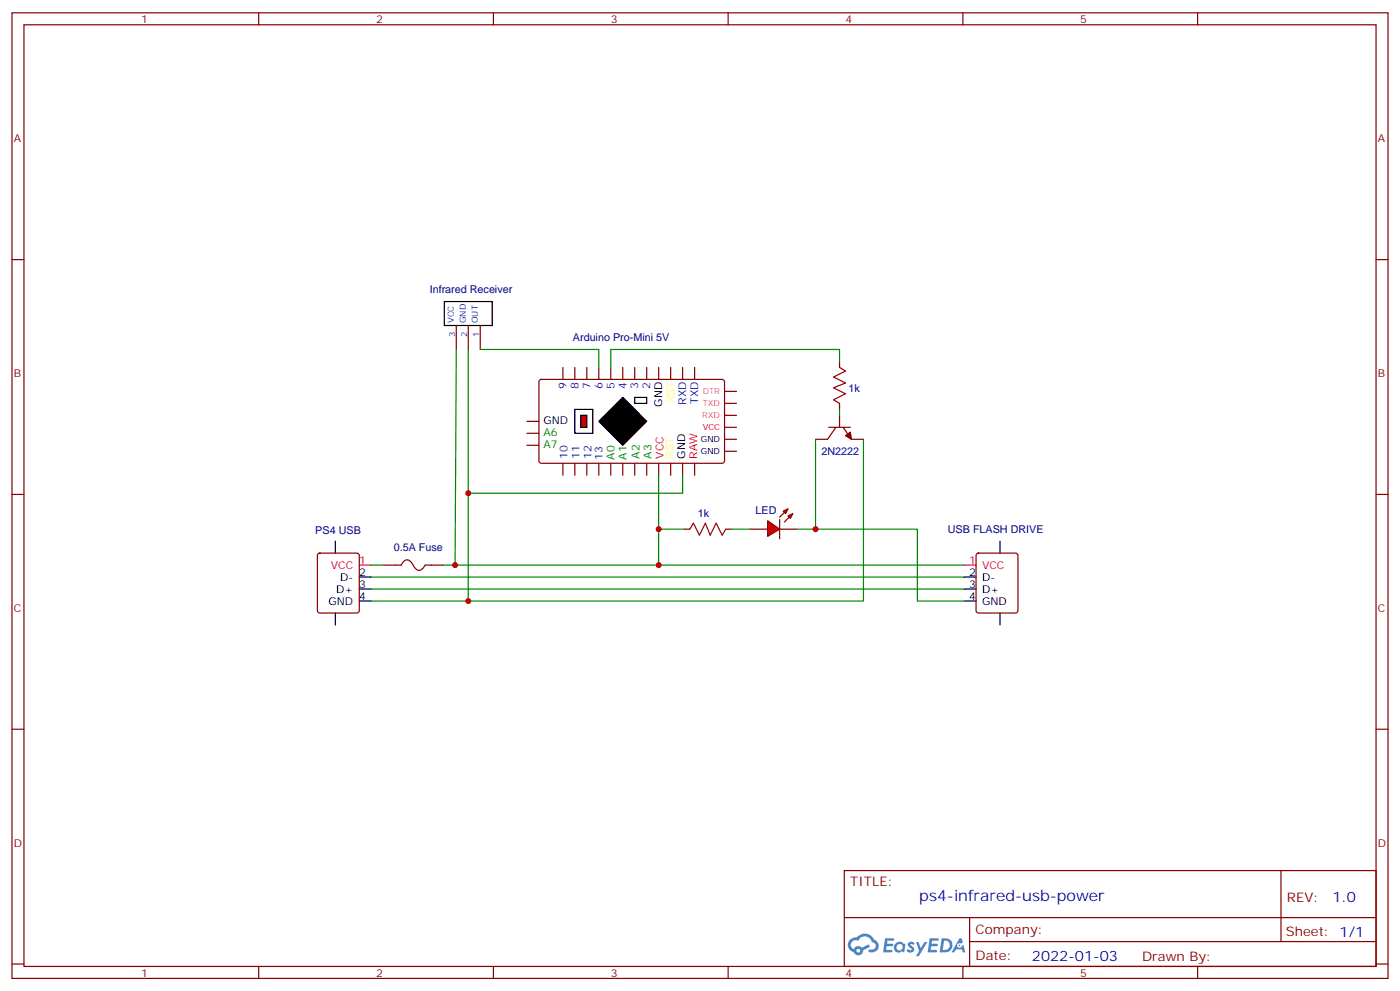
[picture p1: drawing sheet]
<svg xmlns="http://www.w3.org/2000/svg" width="412mm" height="292mm" viewBox="0 0 412 292" stroke-linecap="round" stroke-linejoin="round" font-family="sans-serif">
<g fill="none" stroke="#870000" stroke-width=".35">
<path d="M3.5 3.8h405.4v284.3h-405.4zM7.1 7.3h398.2v277.3h-398.2zM76.2 3.8v3.5M145.3 3.8v3.5M214.5 3.8v3.5M283.6 3.8v3.5M352.8 3.8v3.5M3.5 76.4h3.6M405.3 76.4h3.6M3.5 145.6h3.6M405.3 145.6h3.6M3.5 214.7h3.6"/>
<path d="M405.3 214.7h3.6M248.7 256.4h156.6v28.2h-156.6zM377.3 256.4v20.9M248.7 270.2h156.5M285.6 277.3h119.6M285.6 270.2v14.1M3.5 283.9h3.6M76.2 284.6v3.5M145.3 284.6v3.5M214.5 284.6v3.5M283.6 284.6v3.5M352.8 284.6v3.5"/>
<path d="M405.3 283.9h3.6"/>
</g>
<g fill="#5487ff">
<path d="M267.7 277.5a1.22 1.22 0 0 1 1.7 .3l-.4 .6a.47 .47 0 0 0-.3-.4 .47 .47 0 0 0-.5 .2l.1 .2a1.14 1.14 0 0 1 .8 1.7 1.14 1.14 0 0 1-1.9 0l-.2-.2 .5-.5 .7 .4a.29 .29 0 0 0 .3-.2 .29 .29 0 0 0-.2-.4 1.04 1.04 0 0 1-.6-1.7z"/>
<path d="M260.7 276.3h2.4l.3 .2-.2 .5h-1.8l-.1 .9h1.5l.3 .4-.3 .3h-1.6l-.2 1.1 1.7 .1 .2 .3-.2 .3h-2.6z"/>
<path d="M273.8 276.3h2.4l.3 .2-.1 .5h-1.8l-.2 .9h1.6l.3 .4-.4 .3h-1.6l-.1 1.1 1.7 .1 .2 .3-.2 .3h-2.6z"/>
<path d="M282.6 276.3h.7l.3 1.2-.6 .4a.69 .69 0 0 0-1 .2 .69 .69 0 0 0 .4 1 .69 .69 0 0 0 .9-.6l.5-.3 .6 2.2h-.8l-.2-.8h-1.8l-.5 .8h-.8z"/>
<path d="M269.8 277.4h.8l.6 1.8 1.1-1.8h.9l-2.6 4.2h-.8l.9-1.6z"/>
<path d="M277.4 276.3l-.6 4.1h1.3a2.11 2.11 0 0 0 2.5-2.1 2.11 2.11 0 0 0-2.5-2zM278.1 277a1.39 1.39 0 0 1 1.7 1.4 1.39 1.39 0 0 1-1.8 1.3h-.3z"/>
<path d="M263.7 277.9a1.54 1.54 0 0 0-.1 2.2 1.54 1.54 0 0 0 2.2 .1l.6 .2 .3-2.3-.2-.2h-.4a1.49 1.49 0 0 0-2.4 0zM264 278.9a.94 .94 0 0 1 1.8 0 .94 .94 0 0 1-1.8 0z"/>
<path d="M250.4 276.7a2.18 2.18 0 0 0 1.1 3.7 1.44 1.44 0 0 0 1.6 .9 1.44 1.44 0 0 0 1.2-1.5l2-1-.5-.7-1.9 .9a1.47 1.47 0 0 0-2.4 .5 1.39 1.39 0 0 1-.7-2 1.39 1.39 0 0 1 2-.4 2.12 2.12 0 0 1 2.2-1.3 2.12 2.12 0 0 1 1.9 1.7 1.14 1.14 0 0 1 1.1 1.4 1.14 1.14 0 0 1-1.7 .7 .43 .43 0 0 0-.5 .4 .43 .43 0 0 0 .4 .5 1.98 1.98 0 0 0 2.5-1.3 1.98 1.98 0 0 0-1.2-2.5 3.1 3.1 0 0 0-5.3-.7l-.9 .1zM252.3 280a.55 .55 0 0 1 1.1 0 .55 .55 0 0 1-1.1 0z"/>
<circle cx="282.6" cy="278.4" r=".26"/>
</g>
<path d="M247.3 108.2l1.8 1.1-3.6 1.7 3.6 1.8-3.6 1.4 3.6 1.8-3.6 1.7 1.8 1.1M203.2 155.8l1.1-1.7 1.7 3.5 1.8-3.5 1.4 3.5 1.8-3.5 1.7 3.5 1.1-1.8" fill="none" stroke="#a10000" stroke-width=".35"/>
<path d="M247.3 106.4v1.8M247.3 118.8v1.7M244.1 125.8h6.4M246.2 125.8l-2.4 3.6h-3.6M247.3 122.3v3.5M248.4 125.8l2.4 3.6h3.6M201.4 155.8h1.8M213.8 155.8h1.7" fill="none" stroke="#870000" stroke-width=".35"/>
<path d="M249.1 128.3l1.4-1.1 .3 2.2z" fill="#870000" stroke="#870000" stroke-width=".35"/>
<g fill="#f00" stroke="#870000" stroke-width=".35">
<path d="M226.1 153.4l3.6 2.4-3.6 2.1z"/>
<path d="M229.7 153v5.6z"/>
</g>
<g fill="#870000" stroke="#870000" stroke-width=".35">
<path d="M229.7 152.3l1.4-1.4z"/>
<path d="M232.5 152.3l-1.4 1.4z"/>
</g>
<g fill="#f00" stroke="#870000" stroke-width=".35">
<path d="M230.7 150.5l1.4-.7-.7 1.4z"/>
<path d="M232.1 151.9l1.4-.7-.7 1.4z"/>
</g>
<g fill="none" stroke="#870000" stroke-width=".35">
<path d="M159 111.9l.5-.2 53.5 .1 .4 .6v23.6l-.7 .4h-53.5l-.5-.7v-23.3zM165.8 108.2v3.5M169.3 108.2v3.5M172.9 108.2v3.5M176.4 108.2v3.5M179.9 108.2v3.5M183.4 108.2v3.5M187 108.2v3.5M190.5 108.2v3.5M194 108.2v3.5M197.6 108.2v3.5M201.1 108.2v3.5"/>
<path d="M204.6 108.2v3.5M155.2 124.1h3.5M155.2 127.6h3.5M155.2 131.1h3.5M165.8 136.4v3.5M169.3 136.4v3.5M172.9 136.4v3.5M176.4 136.4v3.5M179.9 136.4v3.5M183.4 136.4v3.5M187 136.4v3.5M190.5 136.4v3.5"/>
<path d="M194 136.4v3.5M197.6 136.4v3.5M201.1 136.4v3.5M204.6 136.4v3.5M220.8 155.8h5.3M229.7 155.8h5.2"/>
</g>
<path d="M171.1 122.3h1.8v3.5h-1.8z" fill="#f00" stroke="#000" stroke-width=".35"/>
<path d="M183.4 117l7.1 7.1-7.1 7-7-7z" fill="#000" stroke="#000" stroke-width=".35"/>
<g fill="none" stroke="#000" stroke-width=".35">
<path d="M130.9 88.8h14.1v7h-14.1zM187 117h3.5v1.8h-3.5zM169.3 120.5h5.3v7.1h-5.3zM98.8 159.3v3.6M294.6 159.3v3.6M105.8 177h3.6M105.8 173.5h3.6M105.8 169.9h3.6M284 177h3.5M284 173.5h3.5M284 169.9h3.5M98.8 180.5v3.5"/>
<path d="M294.6 180.5v3.5"/>
</g>
<path d="M134.4 95.8v7.1M137.9 95.8v7.1M141.5 95.8v7.1M213.4 115.3h3.6M213.4 118.8h3.6M213.4 122.3h3.6M213.4 125.8h3.6M213.4 129.4h3.6M213.4 132.9h3.6M93.7 163.1l.5-.2h10.9l.5 .2 .2 .5v16.2l-.2 .5-.5 .2h-10.9l-.5-.2-.2-.5v-16.2zM112.9 166.4h5.3l.6-.9a1.56 1.56 0 0 1 2.7 .5l.1 .3a2.13 2.13 0 0 0 2.3 1.6l1.3-1.5h5.3M287.7 163.1l.5-.2h11l.5 .2 .2 .5v16.2l-.3 .5-.4 .2h-11l-.5-.2-.2-.5v-16.2z" fill="none" stroke="#870000" stroke-width=".35"/>
<g fill="none" stroke="#008700" stroke-width=".35">
<path d="M134.4 102.9l-.3 63.5h59.9v-26.5M137.9 102.9v74.1h-28.5M141.5 102.9h34.9v5.3M247.3 106.4v-3.5h-67.4v5.3M201.1 139.9v5.3h-63.2M240.2 129.4v26.4M247.3 120.5v1.8M254.4 129.4v47.6h-116.5M194 155.8h7.4M215.5 155.8h5.3M234.9 155.8h35.3v21.2h13.8M109.4 169.9h174.6"/>
<path d="M109.4 173.5h174.6M109.4 166.4h3.5M130.5 166.4h3.6M194 166.4h90"/>
</g>
<path d="M105.8 166.4h3.6M284 166.4h3.5" fill="none" stroke="#f00" stroke-width=".35"/>
<g fill="#c00">
<circle cx="137.9" cy="177" r=".88"/>
<circle cx="137.9" cy="145.2" r=".88"/>
<circle cx="194" cy="166.4" r=".88"/>
<circle cx="240.2" cy="155.8" r=".88"/>
<circle cx="194" cy="155.8" r=".88"/>
<circle cx="134.1" cy="166.4" r=".88"/>
</g>
<text font-size="4.6" fill="#00f" x="270.8" y="265.4">ps4-infrared-usb-power</text>
<g font-size="4.2" fill="#00f">
<text x="392.5" y="265.6">1.0</text>
<text x="304" y="283">2022-01-03</text>
</g>
<g font-size="3.9" fill="#800">
<text x="250.5" y="260.9">TITLE:</text>
<text x="379.1" y="265.6">REV:</text>
<text x="287.4" y="275.1">Company:</text>
<text x="378.7" y="275.8">Sheet: 1/1</text>
<text x="287.4" y="282.8">Date:</text>
<text x="336.4" y="282.9">Drawn By:</text>
</g>
<g font-size="3.2" fill="#800">
<text x="41.6" y="6.8">1</text>
<text x="110.8" y="6.8">2</text>
<text x="179.9" y="6.8">3</text>
<text x="249.1" y="6.8">4</text>
<text x="318.2" y="6.8">5</text>
<text x="4.1" y="41.9">A</text>
<text x="405.9" y="41.9">A</text>
<text x="4.1" y="111">B</text>
<text x="405.9" y="111">B</text>
<text x="4.1" y="180.2">C</text>
<text x="405.9" y="180.2">C</text>
<text x="4.1" y="249.3">D</text>
<text x="405.9" y="249.3">D</text>
<text x="41.6" y="287.6">1</text>
<text x="110.8" y="287.6">2</text>
<text x="179.9" y="287.6">3</text>
<text x="249.1" y="287.6">4</text>
<text x="318.2" y="287.6">5</text>
</g>
<g font-size="3.2" fill="#000080">
<text x="126.6" y="86.4">Infrared Receiver</text>
<text x="168.8" y="100.5">Arduino Pro-Mini 5V</text>
<text x="250" y="115.3">1k</text>
<text x="241.9" y="134">2N2222</text>
<text x="205.5" y="152.4">1k</text>
<text x="222.6" y="151.3">LED</text>
<text x="92.9" y="157.3">PS4 USB</text>
<text x="279.2" y="157">USB FLASH DRIVE</text>
<text x="116" y="162.3">0.5A Fuse</text>
</g>
<g font-size="3.2" fill="#00f">
<text x="166.9" y="114.4" transform="rotate(-90 166.9 114.4)">9</text>
<text x="170.4" y="114.4" transform="rotate(-90 170.4 114.4)">8</text>
<text x="173.9" y="114.4" transform="rotate(-90 173.9 114.4)">7</text>
<text x="177.4" y="114.4" transform="rotate(-90 177.4 114.4)">6</text>
<text x="181" y="114.4" transform="rotate(-90 181 114.4)">5</text>
<text x="184.5" y="114.4" transform="rotate(-90 184.5 114.4)">4</text>
<text x="188" y="114.4" transform="rotate(-90 188 114.4)">3</text>
<text x="191.6" y="114.4" transform="rotate(-90 191.6 114.4)">2</text>
<text x="202.1" y="119.3" transform="rotate(-90 202.1 119.3)">RXD</text>
<text x="205.7" y="119" transform="rotate(-90 205.7 119)">TXD</text>
<text x="167.2" y="135.1" transform="rotate(-90 167.2 135.1)">10</text>
<text x="170.7" y="135.1" transform="rotate(-90 170.7 135.1)">11</text>
<text x="174.3" y="135.1" transform="rotate(-90 174.3 135.1)">12</text>
<text x="177.4" y="135.4" transform="rotate(-90 177.4 135.4)">13</text>
</g>
<g font-size="3.2">
<text x="195.1" y="119.7" transform="rotate(-90 195.1 119.7)">GND</text>
<text x="160.1" y="124.8">GND</text>
<text x="201.8" y="135.1" transform="rotate(-90 201.8 135.1)">GND</text>
<text x="100.2" y="171">D-</text>
<text x="105.8" y="173.1">3</text>
<text x="105.8" y="169.6">2</text>
<text x="285.5" y="173.1">3</text>
<text x="285.5" y="169.6">2</text>
<text x="289.3" y="171">D-</text>
<text x="96.8" y="178">GND</text>
<text x="99" y="174.5">D+</text>
<text x="105.8" y="176.6">4</text>
<text x="285.5" y="176.6">4</text>
<text x="289.3" y="178">GND</text>
<text x="289.3" y="174.5">D+</text>
</g>
<g font-size="3.2" fill="#ff0">
<text x="198.6" y="118.8" transform="rotate(-90 198.6 118.8)">RST</text>
<text x="198.3" y="135.1" transform="rotate(-90 198.3 135.1)">RST</text>
</g>
<g font-size="3.2" fill="#060">
<text x="160.1" y="128.3">A6</text>
<text x="160.1" y="131.8">A7</text>
<text x="181" y="135.4" transform="rotate(-90 181 135.4)">A0</text>
<text x="184.5" y="135.4" transform="rotate(-90 184.5 135.4)">A1</text>
<text x="188.4" y="135.1" transform="rotate(-90 188.4 135.1)">A2</text>
<text x="191.9" y="135.1" transform="rotate(-90 191.9 135.1)">A3</text>
</g>
<g font-size="3.2" fill="#f00">
<text x="195.4" y="135.1" transform="rotate(-90 195.4 135.1)">VCC</text>
<text x="205.3" y="135.1" transform="rotate(-90 205.3 135.1)">RAW</text>
<text x="97.5" y="167.5">VCC</text>
<text x="105.8" y="166.1">1</text>
<text x="285.5" y="166.1">1</text>
<text x="289.3" y="167.5">VCC</text>
</g>
<g font-size="2.5" fill="#00f">
<text x="133.7" y="95.1" transform="rotate(-90 133.7 95.1)">VCC</text>
<text x="137.2" y="95.1" transform="rotate(-90 137.2 95.1)">GND</text>
<text x="140.8" y="95.1" transform="rotate(-90 140.8 95.1)">OUT</text>
<text x="134.1" y="99.2" transform="rotate(-90 134.1 99.2)">3</text>
<text x="137.6" y="99.2" transform="rotate(-90 137.6 99.2)">2</text>
<text x="141.1" y="99.2" transform="rotate(-90 141.1 99.2)">1</text>
</g>
<g font-size="2.5" fill="#f0f">
<text x="207" y="116">DTR</text>
<text x="207" y="119.5">TXD</text>
<text x="206.8" y="123">RXD</text>
</g>
<g font-size="2.5">
<text x="206.5" y="130.1">GND</text>
<text x="206.5" y="133.6">GND</text>
</g>
<text font-size="2.5" fill="#f00" x="207" y="126.5">VCC</text>
</svg>
